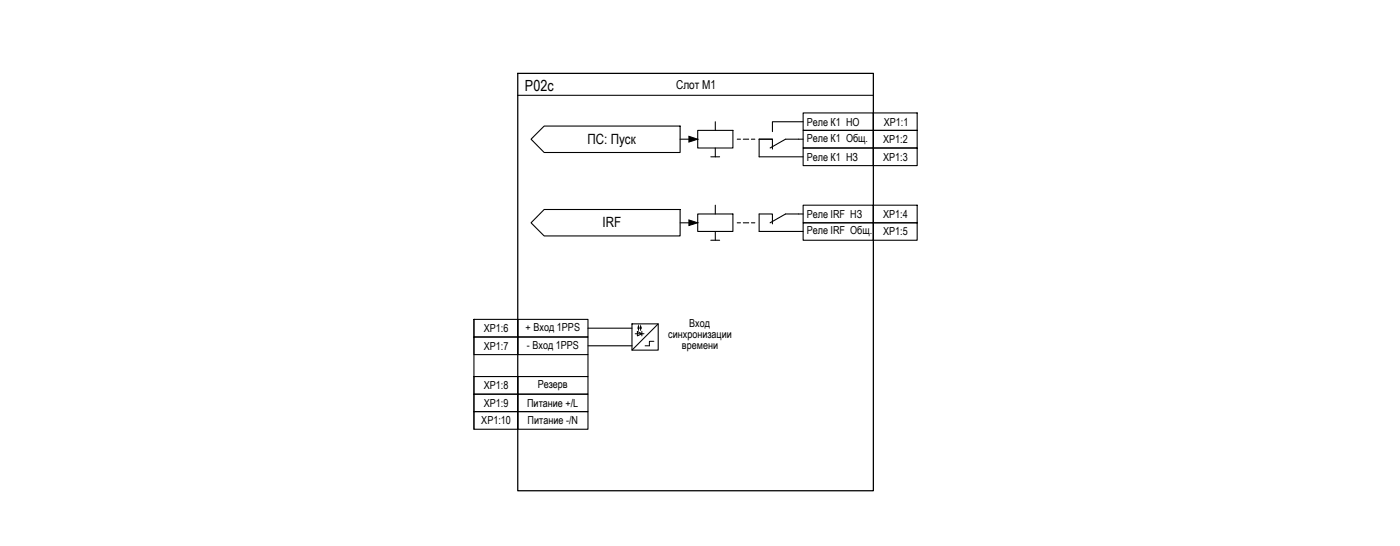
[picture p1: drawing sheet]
<svg xmlns="http://www.w3.org/2000/svg" width="330mm" height="129mm" viewBox="0 0 330 129" stroke-linecap="round" stroke-linejoin="round" font-family="sans-serif">
<!-- layer: 0 -->
<g fill="none" stroke="#000" stroke-width=".25">
<path d="M122 22.4h83.9M160.3 32.8h3.1M164.5 30.7h8.3v4.1h-8.3zM167.6 36.9h2M168.6 28.7v2M168.6 34.8v2.1M173.8 32.8h.7M175.2 32.8h1.3M177.1 32.8h.8M182.1 32.8h-3.2v4.1h10.4M188.3 32.8h1M189.3 26.6h16.6v4.1h-16.6z"/>
<path d="M189.3 30.7h16.6v4.1h-16.6zM189.3 34.8h16.6v4.2h-16.6zM189.3 28.7h-7.2v2.3M205.9 26.6h10.3v4.1h-10.3zM205.9 30.7h10.3v4.1h-10.3zM205.9 34.8h10.3v4.2h-10.3zM160.3 52.5h3.1M164.5 50.4h8.3v4.1h-8.3zM167.6 56.6h2M168.6 48.3v2.1M168.6 54.5v2.1M173.8 52.5h.7"/>
<path d="M175.2 52.5h1.3M177.1 52.5h.8M178.9 50.4v4.1h10.4M188.3 50.4h1M189.3 48.3h16.6v4.2h-16.6zM189.3 52.5h16.6v4.1h-16.6zM205.9 48.3h10.3v4.2h-10.3zM205.9 52.5h10.3v4.1h-10.3zM111.7 75.2h10.3v4.1h-10.3zM111.7 79.3h10.3v4.2h-10.3zM111.7 75.2v25.9M122 75.2h16.6v4.1h-16.6z"/>
<path d="M122 79.3h16.6v4.2h-16.6zM149 76.2h6.1v6.2h-6.1zM111.7 92.8h10.3v4.1h-10.3zM111.7 96.9h10.3v4.2h-10.3zM111.7 88.6h10.3v4.2h-10.3zM122 92.8h16.6v4.1h-16.6zM122 96.9h16.6v4.2h-16.6zM122 88.6h16.6v4.2h-16.6zM138.6 83.5v5.1"/>
</g>
<path d="M128.3 29.7h32v6.2h-32l-3.1-3.1zM178.9 32.8h3.2v2.3M188.3 32.8h-3.1l-3.7 2M128.3 49.3h32v6.2h-32l-3.1-3zM178.9 50.4h3.2v2.3M188.3 50.4h-3.1l-3.7 2.1M138.6 77.3h10.4M155.1 76.2l-6.1 6.2M138.6 81.4h10.4" fill="none" stroke="#000" stroke-width=".25"/>
<path d="M149.7 78.6h2.1M154.1 80.4h-1v1h-1" fill="none" stroke="#000" stroke-width=".24"/>
<!-- layer: 0 -->
<path d="M150.2 78l1.1 .6-1.1 .5zM150.5 77.3v.5M151 77.3v.5M151.3 78v1.1" fill="none" stroke="#000" stroke-width=".24"/>
<path d="M162.4 32.1l2.1 .7-2.1 .6zM162.4 51.8l2.1 .7-2.1 .6zM150.5 76.8l.1 .5h-.2zM151 76.8l.2 .5h-.3z" fill="#000" stroke="#000" stroke-width=".24"/>
<path d="M122 17.3h83.9v98.2h-83.9z" fill="none" stroke="#000" stroke-width=".3"/>
<text font-size="3.6" x="123.7" y="21.4">Р02с</text>
<g font-size="3.3">
<text x="138.5" y="33.8">ПС: Пуск</text>
<text x="142" y="53.4">IRF</text>
</g>
<text font-size="2.9" x="159.4" y="20.9">Слот М1</text>
<g font-size="2.6">
<text x="190.2" y="29.6">Реле К1 НО</text>
<text x="208.3" y="29.6">XP1:1</text>
<text x="190.2" y="33.5">Реле К1 Общ.</text>
<text x="208.2" y="33.7">XP1:2</text>
<text x="190.2" y="37.8">Реле К1 НЗ</text>
<text x="208.2" y="37.8">XP1:3</text>
<text x="190.2" y="51.3">Реле IRF НЗ</text>
<text x="208.2" y="51.3">XP1:4</text>
<text x="190.2" y="55.2">Реле IRF Общ.</text>
<text x="208.2" y="55.4">XP1:5</text>
<text x="162.5" y="77">Вход</text>
<text x="114" y="78.2">XP1:6</text>
<text x="114" y="82.3">XP1:7</text>
<text x="123.9" y="78">+ Вход 1PPS</text>
<text x="124.2" y="82.2">- Вход 1PPS</text>
<text x="157.5" y="79.6">синхронизации</text>
<text x="160.7" y="82.2">времени</text>
<text x="114" y="95.8">XP1:9</text>
<text x="114" y="91.6">XP1:8</text>
<text x="124.2" y="95.8">Питание +/L</text>
<text x="126.7" y="91.4">Резерв</text>
<text x="113.5" y="99.9">XP1:10</text>
<text x="124.4" y="99.9">Питание -/N</text>
</g>
</svg>
